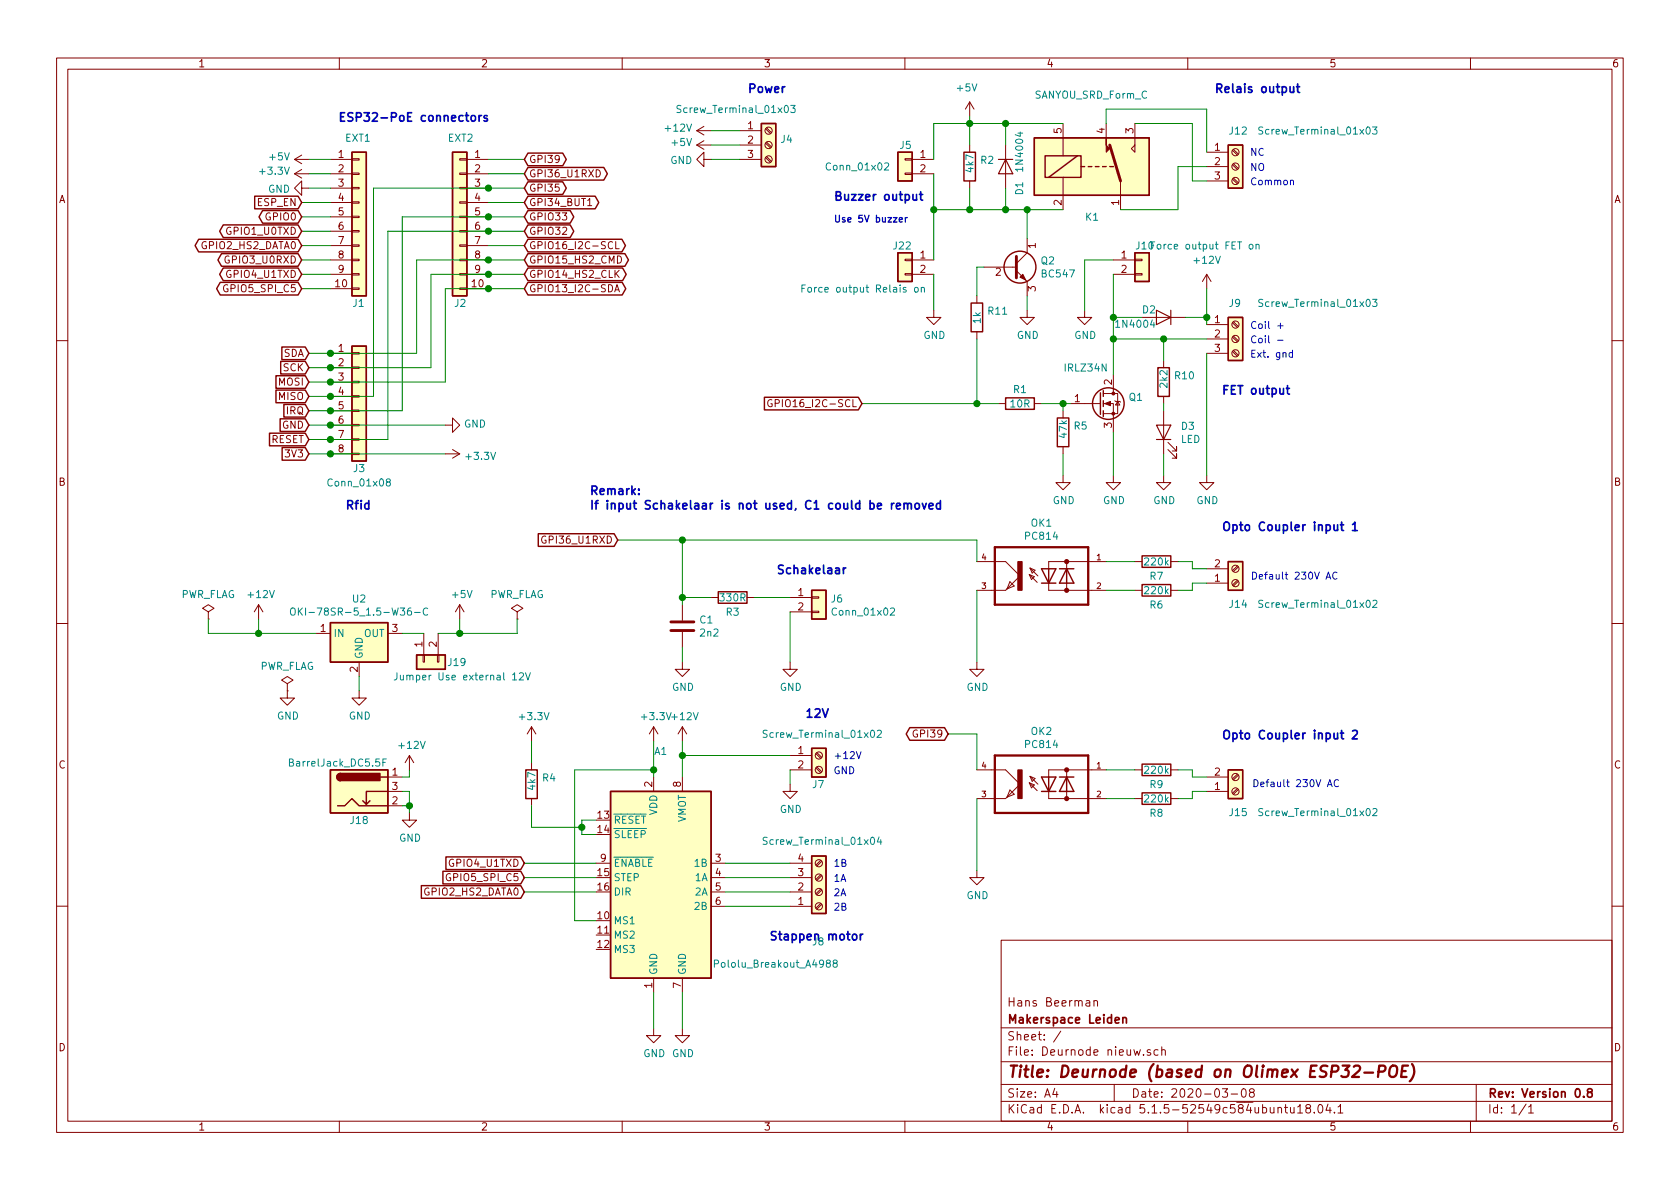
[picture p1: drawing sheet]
EESchema Schematic File Version 4
EELAYER 30 0
EELAYER END
$Descr A4 11693 8268
encoding utf-8
Sheet 1 1
Title "Deurnode (based on Olimex ESP32-POE)"
Date "2020-03-08"
Rev "Version 0.8"
Comp "Makerspace Leiden"
Comment1 "Hans Beerman"
Comment2 ""
Comment3 ""
Comment4 ""
$EndDescr
$Comp
L Connector_Generic:Conn_01x10 J1
U 1 1
P 2500 1500
F 0 "J1" H 2450 900 50  0000 L CNN
F 1 "EXT1" H 2400 2050 50  0000 L CNN
F 2 "Connector_PinSocket_2.54mm:PinSocket_1x10_P2.54mm_Vertical" H 2500 1500 50  0001 C CNN
F 3 "~" H 2500 1500 50  0001 C CNN
	1    2500 1500
	1    0    0    -1  
$EndComp
$Comp
L Connector_Generic:Conn_01x10 J2
U 1 1
P 3200 1500
F 0 "J2" H 3150 900 50  0000 L CNN
F 1 "EXT2" H 3100 2050 50  0000 L CNN
F 2 "Connector_PinSocket_2.54mm:PinSocket_1x10_P2.54mm_Vertical" H 3200 1500 50  0001 C CNN
F 3 "~" H 3200 1500 50  0001 C CNN
	1    3200 1500
	-1   0    0    -1  
$EndComp
Text GLabel 2100 1400 0    50   Input ~ 0
ESP_EN
$Comp
L power:+3.3V #PWR02
U 1 1
P 2150 1200
F 0 "#PWR02" H 2150 1050 50  0001 C CNN
F 1 "+3.3V" V 2165 1328 50  0000 L CNN
F 2 "" H 2150 1200 50  0001 C CNN
F 3 "" H 2150 1200 50  0001 C CNN
	1    2150 1200
	0    -1   -1   0   
$EndComp
$Comp
L power:+5V #PWR01
U 1 1
P 2150 1100
F 0 "#PWR01" H 2150 950 50  0001 C CNN
F 1 "+5V" V 2165 1228 50  0000 L CNN
F 2 "" H 2150 1100 50  0001 C CNN
F 3 "" H 2150 1100 50  0001 C CNN
	1    2150 1100
	0    -1   -1   0   
$EndComp
Text GLabel 2100 1700 0    50   BiDi ~ 0
GPIO2_HS2_DATA0
Text GLabel 2100 1600 0    50   BiDi ~ 0
GPIO1_U0TXD
Wire Wire Line
	2150 1100 2300 1100
Wire Wire Line
	2150 1200 2300 1200
Wire Wire Line
	2150 1300 2300 1300
Wire Wire Line
	2100 1400 2300 1400
Wire Wire Line
	2100 1600 2300 1600
Wire Wire Line
	2100 1700 2300 1700
Text GLabel 2100 1500 0    50   BiDi ~ 0
GPIO0
Wire Wire Line
	2100 1500 2300 1500
Text GLabel 2100 1800 0    50   BiDi ~ 0
GPIO3_U0RXD
Wire Wire Line
	2100 1800 2300 1800
Text GLabel 2100 1900 0    50   BiDi ~ 0
GPIO4_U1TXD
Wire Wire Line
	2100 1900 2300 1900
Text GLabel 2100 2000 0    50   BiDi ~ 0
GPIO5_SPI_C5
Wire Wire Line
	2100 2000 2300 2000
Text Notes 2350 850  0    59   ~ 12
ESP32-PoE connectors
Text GLabel 3650 1100 2    50   BiDi ~ 0
GPI39
Text GLabel 3650 1200 2    50   BiDi ~ 0
GPI36_U1RXD
Text GLabel 3650 1300 2    50   BiDi ~ 0
GPI35
Text GLabel 3650 1500 2    50   BiDi ~ 0
GPIO33
Text GLabel 3650 1600 2    50   BiDi ~ 0
GPIO32
Text GLabel 3650 1700 2    50   BiDi ~ 0
GPIO16_I2C-SCL
Text GLabel 3650 1800 2    50   BiDi ~ 0
GPIO15_HS2_CMD
Text GLabel 3650 1900 2    50   BiDi ~ 0
GPIO14_HS2_CLK
Text GLabel 3650 2000 2    50   BiDi ~ 0
GPIO13_I2C-SDA
$Comp
L Connector:Screw_Terminal_01x03 J4
U 1 1
P 5350 1000
F 0 "J4" H 5430 1042 50  0000 L CNN
F 1 "Screw_Terminal_01x03" H 4700 1250 50  0000 L CNN
F 2 "TerminalBlock_RND:TerminalBlock_RND_205-00288_1x03_P5.08mm_Horizontal" H 5350 1000 50  0001 C CNN
F 3 "~" H 5350 1000 50  0001 C CNN
	1    5350 1000
	1    0    0    -1  
$EndComp
Wire Wire Line
	4950 900  5150 900 
Wire Wire Line
	4950 1000 5150 1000
Wire Wire Line
	4950 1100 5150 1100
Text Notes 5200 650  0    59   ~ 12
Power
Text GLabel 3650 1400 2    50   BiDi ~ 0
GPI34_BUT1
Wire Wire Line
	3400 1100 3650 1100
Wire Wire Line
	3400 1200 3650 1200
Wire Wire Line
	3400 1300 3650 1300
Wire Wire Line
	3400 1400 3650 1400
Wire Wire Line
	3400 1500 3650 1500
Wire Wire Line
	3400 1600 3650 1600
Wire Wire Line
	3400 1700 3650 1700
Wire Wire Line
	3400 1800 3650 1800
Wire Wire Line
	3400 1900 3650 1900
Wire Wire Line
	3400 2000 3650 2000
$Comp
L Driver_Motor:Pololu_Breakout_A4988 A1
U 1 1
P 4550 6100
F 0 "A1" H 4600 6981 50  0000 C CNN
F 1 "Pololu_Breakout_A4988" H 5400 5500 50  0000 C CNN
F 2 "Module:Pololu_Breakout-16_15.2x20.3mm" H 4825 5350 50  0001 L CNN
F 3 "https://www.pololu.com/product/2980/pictures" H 4650 5800 50  0001 C CNN
	1    4550 6100
	1    0    0    -1  
$EndComp
$Comp
L Connector_Generic:Conn_01x08 J3
U 1 1
P 2500 2750
F 0 "J3" H 2500 2250 50  0000 C CNN
F 1 "Conn_01x08" H 2500 2150 50  0000 C CNN
F 2 "Connector_PinHeader_2.54mm:PinHeader_1x08_P2.54mm_Horizontal" H 2500 2750 50  0001 C CNN
F 3 "~" H 2500 2750 50  0001 C CNN
	1    2500 2750
	1    0    0    -1  
$EndComp
$Comp
L Connector_Generic:Conn_01x02 J6
U 1 1
P 5700 4150
F 0 "J6" H 5780 4142 50  0000 L CNN
F 1 "Conn_01x02" H 5780 4051 50  0000 L CNN
F 2 "Connector_PinHeader_2.54mm:PinHeader_1x02_P2.54mm_Vertical" H 5700 4150 50  0001 C CNN
F 3 "~" H 5700 4150 50  0001 C CNN
	1    5700 4150
	1    0    0    -1  
$EndComp
$Comp
L Connector:Screw_Terminal_01x04 J8
U 1 1
P 5700 6200
F 0 "J8" H 5650 6550 50  0000 L CNN
F 1 "Screw_Terminal_01x04" H 5300 5850 50  0000 L CNN
F 2 "TerminalBlock_RND:TerminalBlock_RND_205-00289_1x04_P5.08mm_Horizontal" H 5700 6200 50  0001 C CNN
F 3 "~" H 5700 6200 50  0001 C CNN
	1    5700 6200
	1    0    0    1   
$EndComp
$Comp
L Connector:Screw_Terminal_01x02 J7
U 1 1
P 5700 5250
F 0 "J7" H 5650 5050 50  0000 L CNN
F 1 "Screw_Terminal_01x02" H 5300 5400 50  0000 L CNN
F 2 "TerminalBlock_RND:TerminalBlock_RND_205-00287_1x02_P5.08mm_Horizontal" H 5700 5250 50  0001 C CNN
F 3 "~" H 5700 5250 50  0001 C CNN
	1    5700 5250
	1    0    0    -1  
$EndComp
Text GLabel 2150 2450 0    50   Input ~ 0
SDA
Text GLabel 2150 2550 0    50   Input ~ 0
SCK
Text GLabel 2150 2650 0    50   Input ~ 0
MOSI
Text GLabel 2150 2750 0    50   Input ~ 0
MISO
Text GLabel 2150 2850 0    50   Input ~ 0
IRQ
Text GLabel 2150 2950 0    50   Input ~ 0
GND
Text GLabel 2150 3050 0    50   Input ~ 0
RESET
Text GLabel 2150 3150 0    50   Input ~ 0
3V3
Wire Wire Line
	2300 2550 2150 2550
Wire Wire Line
	2300 2650 2150 2650
Wire Wire Line
	2150 2750 2300 2750
Wire Wire Line
	2300 2850 2150 2850
Wire Wire Line
	2150 2950 2300 2950
Wire Wire Line
	2300 3050 2150 3050
Wire Wire Line
	2150 3150 2300 3150
Wire Wire Line
	2150 2450 2300 2450
Wire Wire Line
	4550 6900 4550 7150
$Comp
L power:+12V #PWR09
U 1 1
P 4750 5150
F 0 "#PWR09" H 4750 5000 50  0001 C CNN
F 1 "+12V" H 4765 5323 50  0000 C CNN
F 2 "" H 4750 5150 50  0001 C CNN
F 3 "" H 4750 5150 50  0001 C CNN
	1    4750 5150
	1    0    0    -1  
$EndComp
Wire Wire Line
	2300 2950 3100 2950
Connection ~ 2300 2950
$Comp
L power:+3.3V #PWR05
U 1 1
P 3100 3150
F 0 "#PWR05" H 3100 3000 50  0001 C CNN
F 1 "+3.3V" V 3115 3278 50  0000 L CNN
F 2 "" H 3100 3150 50  0001 C CNN
F 3 "" H 3100 3150 50  0001 C CNN
	1    3100 3150
	0    1    1    0   
$EndComp
Connection ~ 2300 3150
Wire Wire Line
	4750 5400 4750 5250
$Comp
L power:+3.3V #PWR06
U 1 1
P 4550 5150
F 0 "#PWR06" H 4550 5000 50  0001 C CNN
F 1 "+3.3V" H 4565 5323 50  0000 C CNN
F 2 "" H 4550 5150 50  0001 C CNN
F 3 "" H 4550 5150 50  0001 C CNN
	1    4550 5150
	1    0    0    -1  
$EndComp
Wire Wire Line
	4550 5150 4550 5350
Wire Wire Line
	4750 6900 4750 7150
Wire Wire Line
	5050 6000 5500 6000
Wire Wire Line
	5050 6100 5500 6100
Wire Wire Line
	5050 6200 5500 6200
Wire Wire Line
	5050 6300 5500 6300
Wire Wire Line
	4000 5350 4550 5350
Connection ~ 4550 5350
Wire Wire Line
	4550 5350 4550 5400
Wire Wire Line
	4000 5350 4000 6400
Wire Wire Line
	4000 6400 4150 6400
$Comp
L Device:R R3
U 1 1
P 5100 4150
F 0 "R3" V 5200 4150 50  0000 C CNN
F 1 "330R" V 5100 4150 50  0000 C CNN
F 2 "Resistor_THT:R_Axial_DIN0207_L6.3mm_D2.5mm_P7.62mm_Horizontal" V 5030 4150 50  0001 C CNN
F 3 "~" H 5100 4150 50  0001 C CNN
	1    5100 4150
	0    1    1    0   
$EndComp
Wire Wire Line
	5250 4150 5500 4150
Wire Wire Line
	5500 4600 5500 4250
$Comp
L Device:C C1
U 1 1
P 4750 4350
F 0 "C1" H 4865 4396 50  0000 L CNN
F 1 "2n2" H 4865 4305 50  0000 L CNN
F 2 "Capacitor_THT:C_Disc_D5.1mm_W3.2mm_P5.00mm" H 4788 4200 50  0001 C CNN
F 3 "~" H 4750 4350 50  0001 C CNN
	1    4750 4350
	1    0    0    -1  
$EndComp
Wire Wire Line
	4750 4600 4750 4500
Wire Wire Line
	4750 4200 4750 4150
Wire Wire Line
	4750 4150 4950 4150
Text GLabel 3650 6000 0    50   Input ~ 0
GPIO4_U1TXD
Wire Wire Line
	3650 6000 4150 6000
Wire Wire Line
	4150 5700 4050 5700
Wire Wire Line
	4050 5700 4050 5750
Wire Wire Line
	4050 5800 4150 5800
Text GLabel 3650 6200 0    50   Input ~ 0
GPIO2_HS2_DATA0
Wire Wire Line
	3650 6200 4150 6200
Text GLabel 3650 6100 0    50   Input ~ 0
GPIO5_SPI_C5
Wire Wire Line
	3650 6100 4150 6100
Wire Wire Line
	5500 5350 5500 5450
Wire Wire Line
	5500 5250 4750 5250
Connection ~ 4750 5250
Wire Wire Line
	4750 5250 4750 5150
$Comp
L Device:R R1
U 1 1
P 7100 2800
F 0 "R1" V 7000 2800 50  0000 C CNN
F 1 "10R" V 7100 2800 50  0000 C CNN
F 2 "Resistor_THT:R_Axial_DIN0207_L6.3mm_D2.5mm_P7.62mm_Horizontal" V 7030 2800 50  0001 C CNN
F 3 "~" H 7100 2800 50  0001 C CNN
	1    7100 2800
	0    1    1    0   
$EndComp
Text GLabel 6000 2800 0    50   Input ~ 0
GPIO16_I2C-SCL
Wire Wire Line
	2300 3150 3100 3150
Text GLabel 4300 3750 0    50   Input ~ 0
GPI36_U1RXD
Wire Wire Line
	2300 2450 2900 2450
Wire Wire Line
	2900 2450 2900 1800
Wire Wire Line
	2900 1800 3400 1800
Connection ~ 2300 2450
Connection ~ 3400 1800
Wire Wire Line
	2300 2550 3000 2550
Wire Wire Line
	3000 2550 3000 1900
Wire Wire Line
	3000 1900 3400 1900
Connection ~ 2300 2550
Connection ~ 3400 1900
Wire Wire Line
	2300 2650 3100 2650
Wire Wire Line
	3100 2650 3100 2000
Wire Wire Line
	3100 2000 3400 2000
Connection ~ 2300 2650
Connection ~ 3400 2000
Wire Wire Line
	2300 2750 2600 2750
Wire Wire Line
	2600 2750 2600 1300
Wire Wire Line
	2600 1300 3400 1300
Connection ~ 2300 2750
Connection ~ 3400 1300
Wire Wire Line
	2300 2850 2800 2850
Wire Wire Line
	2800 2850 2800 1500
Wire Wire Line
	2800 1500 3400 1500
Connection ~ 2300 2850
Connection ~ 3400 1500
Wire Wire Line
	3400 1600 2700 1600
Wire Wire Line
	2700 1600 2700 3050
Wire Wire Line
	2700 3050 2300 3050
Connection ~ 3400 1600
Connection ~ 2300 3050
$Comp
L power:+5V #PWR014
U 1 1
P 4950 1000
F 0 "#PWR014" H 4950 850 50  0001 C CNN
F 1 "+5V" V 4965 1128 50  0000 L CNN
F 2 "" H 4950 1000 50  0001 C CNN
F 3 "" H 4950 1000 50  0001 C CNN
	1    4950 1000
	0    -1   -1   0   
$EndComp
$Comp
L power:+12V #PWR013
U 1 1
P 4950 900
F 0 "#PWR013" H 4950 750 50  0001 C CNN
F 1 "+12V" V 4965 1028 50  0000 L CNN
F 2 "" H 4950 900 50  0001 C CNN
F 3 "" H 4950 900 50  0001 C CNN
	1    4950 900 
	0    -1   -1   0   
$EndComp
Text Notes 2400 3550 0    59   ~ 12
Rfid
Text Notes 5800 1400 0    59   ~ 12
Buzzer output
Text Notes 5400 4000 0    59   ~ 12
Schakelaar
Text Notes 5350 6550 0    59   ~ 12
Stappen motor
$Comp
L power:GND #PWR0102
U 1 1
P 4950 1100
F 0 "#PWR0102" H 4950 850 50  0001 C CNN
F 1 "GND" V 4955 972 50  0000 R CNN
F 2 "" H 4950 1100 50  0001 C CNN
F 3 "" H 4950 1100 50  0001 C CNN
	1    4950 1100
	0    1    1    0   
$EndComp
$Comp
L power:GND #PWR0103
U 1 1
P 5500 4600
F 0 "#PWR0103" H 5500 4350 50  0001 C CNN
F 1 "GND" H 5505 4427 50  0000 C CNN
F 2 "" H 5500 4600 50  0001 C CNN
F 3 "" H 5500 4600 50  0001 C CNN
	1    5500 4600
	1    0    0    -1  
$EndComp
$Comp
L power:GND #PWR0104
U 1 1
P 4750 4600
F 0 "#PWR0104" H 4750 4350 50  0001 C CNN
F 1 "GND" H 4755 4427 50  0000 C CNN
F 2 "" H 4750 4600 50  0001 C CNN
F 3 "" H 4750 4600 50  0001 C CNN
	1    4750 4600
	1    0    0    -1  
$EndComp
$Comp
L power:GND #PWR0105
U 1 1
P 5500 5450
F 0 "#PWR0105" H 5500 5200 50  0001 C CNN
F 1 "GND" H 5505 5277 50  0000 C CNN
F 2 "" H 5500 5450 50  0001 C CNN
F 3 "" H 5500 5450 50  0001 C CNN
	1    5500 5450
	1    0    0    -1  
$EndComp
$Comp
L power:GND #PWR0106
U 1 1
P 4750 7150
F 0 "#PWR0106" H 4750 6900 50  0001 C CNN
F 1 "GND" H 4755 6977 50  0000 C CNN
F 2 "" H 4750 7150 50  0001 C CNN
F 3 "" H 4750 7150 50  0001 C CNN
	1    4750 7150
	1    0    0    -1  
$EndComp
$Comp
L power:GND #PWR0107
U 1 1
P 4550 7150
F 0 "#PWR0107" H 4550 6900 50  0001 C CNN
F 1 "GND" H 4555 6977 50  0000 C CNN
F 2 "" H 4550 7150 50  0001 C CNN
F 3 "" H 4550 7150 50  0001 C CNN
	1    4550 7150
	1    0    0    -1  
$EndComp
$Comp
L power:GND #PWR0108
U 1 1
P 2150 1300
F 0 "#PWR0108" H 2150 1050 50  0001 C CNN
F 1 "GND" V 2155 1172 50  0000 R CNN
F 2 "" H 2150 1300 50  0001 C CNN
F 3 "" H 2150 1300 50  0001 C CNN
	1    2150 1300
	0    1    1    0   
$EndComp
$Comp
L power:GND #PWR0109
U 1 1
P 3100 2950
F 0 "#PWR0109" H 3100 2700 50  0001 C CNN
F 1 "GND" V 3105 2822 50  0000 R CNN
F 2 "" H 3100 2950 50  0001 C CNN
F 3 "" H 3100 2950 50  0001 C CNN
	1    3100 2950
	0    -1   -1   0   
$EndComp
$Comp
L Connector:Screw_Terminal_01x03 J12
U 1 1
P 8600 1150
F 0 "J12" H 8550 1400 50  0000 L CNN
F 1 "Screw_Terminal_01x03" H 8750 1400 50  0000 L CNN
F 2 "TerminalBlock_RND:TerminalBlock_RND_205-00288_1x03_P5.08mm_Horizontal" H 8600 1150 50  0001 C CNN
F 3 "~" H 8600 1150 50  0001 C CNN
	1    8600 1150
	1    0    0    -1  
$EndComp
Wire Wire Line
	7700 850  7700 750 
Wire Wire Line
	7700 750  8400 750 
Wire Wire Line
	8400 750  8400 1050
Wire Wire Line
	6750 1000 6750 850 
$Comp
L power:+5V #PWR04
U 1 1
P 6750 800
F 0 "#PWR04" H 6750 650 50  0001 C CNN
F 1 "+5V" H 6650 1000 50  0000 L CNN
F 2 "" H 6750 800 50  0001 C CNN
F 3 "" H 6750 800 50  0001 C CNN
	1    6750 800 
	1    0    0    -1  
$EndComp
Wire Wire Line
	6750 800  6750 850 
Connection ~ 6750 850 
$Comp
L PC814:PC814 OK1
U 1 1
P 7300 4000
F 0 "OK1" H 7350 4370 50  0000 C CNN
F 1 "PC814" H 7350 4279 50  0000 C CNN
F 2 "PC814:DIL04" H 7300 4000 50  0001 L BNN
F 3 "" H 7300 4000 50  0001 L BNN
F 4 "unknown" H 7300 4000 50  0001 L BNN "Field4"
F 5 "9707662" H 7300 4000 50  0001 L BNN "Field5"
F 6 "" H 7300 4000 50  0001 L BNN "Field6"
	1    7300 4000
	-1   0    0    -1  
$EndComp
$Comp
L Connector:Screw_Terminal_01x02 J14
U 1 1
P 8600 4050
F 0 "J14" H 8550 4200 50  0000 L CNN
F 1 "Screw_Terminal_01x02" H 8750 4200 50  0000 L CNN
F 2 "TerminalBlock_RND:TerminalBlock_RND_205-00287_1x02_P5.08mm_Horizontal" H 8600 4050 50  0001 C CNN
F 3 "~" H 8600 4050 50  0001 C CNN
	1    8600 4050
	1    0    0    1   
$EndComp
$Comp
L Device:R R6
U 1 1
P 8050 4100
F 0 "R6" V 8150 4100 50  0000 C CNN
F 1 "220k" V 8050 4100 50  0000 C CNN
F 2 "Resistor_THT:R_Axial_DIN0207_L6.3mm_D2.5mm_P7.62mm_Horizontal" V 7980 4100 50  0001 C CNN
F 3 "~" H 8050 4100 50  0001 C CNN
	1    8050 4100
	0    1    1    0   
$EndComp
Wire Wire Line
	8200 4100 8300 4100
Wire Wire Line
	8300 4100 8300 4050
Wire Wire Line
	8300 4050 8400 4050
Wire Wire Line
	8200 3900 8300 3900
Wire Wire Line
	8300 3900 8300 3950
Wire Wire Line
	8300 3950 8400 3950
$Comp
L power:GND #PWR08
U 1 1
P 6800 4600
F 0 "#PWR08" H 6800 4350 50  0001 C CNN
F 1 "GND" H 6805 4427 50  0000 C CNN
F 2 "" H 6800 4600 50  0001 C CNN
F 3 "" H 6800 4600 50  0001 C CNN
	1    6800 4600
	1    0    0    -1  
$EndComp
Wire Wire Line
	6800 4100 6800 4600
$Comp
L PC814:PC814 OK2
U 1 1
P 7300 5450
F 0 "OK2" H 7350 5820 50  0000 C CNN
F 1 "PC814" H 7350 5729 50  0000 C CNN
F 2 "PC814:DIL04" H 7300 5450 50  0001 L BNN
F 3 "" H 7300 5450 50  0001 L BNN
F 4 "unknown" H 7300 5450 50  0001 L BNN "Field4"
F 5 "9707662" H 7300 5450 50  0001 L BNN "Field5"
F 6 "" H 7300 5450 50  0001 L BNN "Field6"
	1    7300 5450
	-1   0    0    -1  
$EndComp
$Comp
L Connector:Screw_Terminal_01x02 J15
U 1 1
P 8600 5500
F 0 "J15" H 8550 5650 50  0000 L CNN
F 1 "Screw_Terminal_01x02" H 8750 5650 50  0000 L CNN
F 2 "TerminalBlock_RND:TerminalBlock_RND_205-00287_1x02_P5.08mm_Horizontal" H 8600 5500 50  0001 C CNN
F 3 "~" H 8600 5500 50  0001 C CNN
	1    8600 5500
	1    0    0    1   
$EndComp
$Comp
L Device:R R8
U 1 1
P 8050 5550
F 0 "R8" V 8150 5550 50  0000 C CNN
F 1 "220k" V 8050 5550 50  0000 C CNN
F 2 "Resistor_THT:R_Axial_DIN0207_L6.3mm_D2.5mm_P7.62mm_Horizontal" V 7980 5550 50  0001 C CNN
F 3 "~" H 8050 5550 50  0001 C CNN
	1    8050 5550
	0    1    1    0   
$EndComp
$Comp
L Device:R R9
U 1 1
P 8050 5350
F 0 "R9" V 8150 5350 50  0000 C CNN
F 1 "220k" V 8050 5350 50  0000 C CNN
F 2 "Resistor_THT:R_Axial_DIN0207_L6.3mm_D2.5mm_P7.62mm_Horizontal" V 7980 5350 50  0001 C CNN
F 3 "~" H 8050 5350 50  0001 C CNN
	1    8050 5350
	0    1    1    0   
$EndComp
Wire Wire Line
	8200 5550 8300 5550
Wire Wire Line
	8300 5550 8300 5500
Wire Wire Line
	8300 5500 8400 5500
Wire Wire Line
	8200 5350 8300 5350
Wire Wire Line
	8300 5350 8300 5400
Wire Wire Line
	8300 5400 8400 5400
$Comp
L power:GND #PWR010
U 1 1
P 6800 6050
F 0 "#PWR010" H 6800 5800 50  0001 C CNN
F 1 "GND" H 6805 5877 50  0000 C CNN
F 2 "" H 6800 6050 50  0001 C CNN
F 3 "" H 6800 6050 50  0001 C CNN
	1    6800 6050
	1    0    0    -1  
$EndComp
Wire Wire Line
	6800 5550 6800 6050
Wire Wire Line
	6800 5100 6800 5350
Text GLabel 6600 5100 0    50   BiDi ~ 0
GPI39
Wire Wire Line
	6600 5100 6800 5100
Text Notes 8500 3700 0    59   ~ 12
Opto Coupler input 1
Text Notes 8450 650  0    59   ~ 12
Relais output
Text Notes 8500 5150 0    59   ~ 12
Opto Coupler input 2
$Comp
L Connector_Generic:Conn_01x02 J5
U 1 1
P 6300 1100
F 0 "J5" H 6250 1200 50  0000 L CNN
F 1 "Conn_01x02" H 6400 1050 50  0000 L CNN
F 2 "Connector_PinHeader_2.54mm:PinHeader_1x02_P2.54mm_Vertical" H 6300 1100 50  0001 C CNN
F 3 "~" H 6300 1100 50  0001 C CNN
	1    6300 1100
	-1   0    0    -1  
$EndComp
$Comp
L Device:R R5
U 1 1
P 7400 3000
F 0 "R5" H 7470 3046 50  0000 L CNN
F 1 "47k" V 7400 2950 50  0000 L CNN
F 2 "Resistor_THT:R_Axial_DIN0207_L6.3mm_D2.5mm_P7.62mm_Horizontal" V 7330 3000 50  0001 C CNN
F 3 "~" H 7400 3000 50  0001 C CNN
	1    7400 3000
	1    0    0    -1  
$EndComp
$Comp
L power:GND #PWR07
U 1 1
P 7400 3300
F 0 "#PWR07" H 7400 3050 50  0001 C CNN
F 1 "GND" H 7405 3127 50  0000 C CNN
F 2 "" H 7400 3300 50  0001 C CNN
F 3 "" H 7400 3300 50  0001 C CNN
	1    7400 3300
	1    0    0    -1  
$EndComp
$Comp
L Device:LED D3
U 1 1
P 8100 3000
F 0 "D3" V 8139 2883 50  0000 R CNN
F 1 "LED" V 8048 2883 50  0000 R CNN
F 2 "LED_THT:LED_D3.0mm" H 8100 3000 50  0001 C CNN
F 3 "~" H 8100 3000 50  0001 C CNN
	1    8100 3000
	0    -1   -1   0   
$EndComp
$Comp
L Device:R R10
U 1 1
P 8100 2650
F 0 "R10" H 8170 2696 50  0000 L CNN
F 1 "2k2" V 8100 2600 50  0000 L CNN
F 2 "Resistor_THT:R_Axial_DIN0207_L6.3mm_D2.5mm_P7.62mm_Horizontal" V 8030 2650 50  0001 C CNN
F 3 "~" H 8100 2650 50  0001 C CNN
	1    8100 2650
	1    0    0    -1  
$EndComp
Wire Wire Line
	8100 2800 8100 2850
Wire Wire Line
	7750 2350 8100 2350
Connection ~ 7750 2350
Wire Wire Line
	7750 2350 7750 2600
Wire Wire Line
	8100 2500 8100 2350
Connection ~ 8100 2350
Wire Wire Line
	8100 2350 8400 2350
Text Notes 5600 5000 0    59   ~ 12
12V
Text Notes 8500 2750 0    59   ~ 12
FET output
$Comp
L Converter_DCDC:OKI-78SR-5_1.5-W36-C U2
U 1 1
P 2500 4400
F 0 "U2" H 2500 4642 50  0000 C CNN
F 1 "OKI-78SR-5_1.5-W36-C" H 2500 4551 50  0000 C CNN
F 2 "Converter_DCDC:Converter_DCDC_muRata_OKI-78SR_Vertical" H 2550 4150 50  0001 L CIN
F 3 "https://power.murata.com/data/power/oki-78sr.pdf" H 2500 4400 50  0001 C CNN
	1    2500 4400
	1    0    0    -1  
$EndComp
$Comp
L power:GND #PWR021
U 1 1
P 2500 4800
F 0 "#PWR021" H 2500 4550 50  0001 C CNN
F 1 "GND" H 2505 4627 50  0000 C CNN
F 2 "" H 2500 4800 50  0001 C CNN
F 3 "" H 2500 4800 50  0001 C CNN
	1    2500 4800
	1    0    0    -1  
$EndComp
$Comp
L power:+12V #PWR020
U 1 1
P 1800 4300
F 0 "#PWR020" H 1800 4150 50  0001 C CNN
F 1 "+12V" H 1815 4473 50  0000 C CNN
F 2 "" H 1800 4300 50  0001 C CNN
F 3 "" H 1800 4300 50  0001 C CNN
	1    1800 4300
	1    0    0    -1  
$EndComp
Wire Wire Line
	1800 4300 1800 4400
Wire Wire Line
	1800 4400 2200 4400
Wire Wire Line
	2500 4700 2500 4800
$Comp
L power:PWR_FLAG #FLG01
U 1 1
P 1450 4300
F 0 "#FLG01" H 1450 4375 50  0001 C CNN
F 1 "PWR_FLAG" H 1450 4473 50  0000 C CNN
F 2 "" H 1450 4300 50  0001 C CNN
F 3 "~" H 1450 4300 50  0001 C CNN
	1    1450 4300
	1    0    0    -1  
$EndComp
Wire Wire Line
	1450 4300 1450 4400
Wire Wire Line
	1450 4400 1800 4400
Connection ~ 1800 4400
$Comp
L power:PWR_FLAG #FLG03
U 1 1
P 3600 4300
F 0 "#FLG03" H 3600 4375 50  0001 C CNN
F 1 "PWR_FLAG" H 3600 4473 50  0000 C CNN
F 2 "" H 3600 4300 50  0001 C CNN
F 3 "~" H 3600 4300 50  0001 C CNN
	1    3600 4300
	1    0    0    -1  
$EndComp
$Comp
L power:+5V #PWR023
U 1 1
P 3200 4300
F 0 "#PWR023" H 3200 4150 50  0001 C CNN
F 1 "+5V" H 3215 4473 50  0000 C CNN
F 2 "" H 3200 4300 50  0001 C CNN
F 3 "" H 3200 4300 50  0001 C CNN
	1    3200 4300
	1    0    0    -1  
$EndComp
Wire Wire Line
	3200 4300 3200 4400
Wire Wire Line
	3200 4400 3600 4400
Wire Wire Line
	3600 4400 3600 4300
$Comp
L power:PWR_FLAG #FLG02
U 1 1
P 2000 4800
F 0 "#FLG02" H 2000 4875 50  0001 C CNN
F 1 "PWR_FLAG" H 2000 4973 50  0000 C CNN
F 2 "" H 2000 4800 50  0001 C CNN
F 3 "~" H 2000 4800 50  0001 C CNN
	1    2000 4800
	1    0    0    -1  
$EndComp
$Comp
L power:GND #PWR022
U 1 1
P 2000 4800
F 0 "#PWR022" H 2000 4550 50  0001 C CNN
F 1 "GND" H 2005 4627 50  0000 C CNN
F 2 "" H 2000 4800 50  0001 C CNN
F 3 "" H 2000 4800 50  0001 C CNN
	1    2000 4800
	1    0    0    -1  
$EndComp
$Comp
L power:+12V #PWR024
U 1 1
P 2850 5350
F 0 "#PWR024" H 2850 5200 50  0001 C CNN
F 1 "+12V" H 2865 5523 50  0000 C CNN
F 2 "" H 2850 5350 50  0001 C CNN
F 3 "" H 2850 5350 50  0001 C CNN
	1    2850 5350
	1    0    0    -1  
$EndComp
$Comp
L power:GND #PWR025
U 1 1
P 2850 5650
F 0 "#PWR025" H 2850 5400 50  0001 C CNN
F 1 "GND" H 2855 5477 50  0000 C CNN
F 2 "" H 2850 5650 50  0001 C CNN
F 3 "" H 2850 5650 50  0001 C CNN
	1    2850 5650
	1    0    0    -1  
$EndComp
Wire Wire Line
	2800 5400 2850 5400
Wire Wire Line
	2850 5400 2850 5350
Wire Wire Line
	2800 5600 2850 5600
Wire Wire Line
	2850 5600 2850 5650
$Comp
L Connector_Generic:Conn_01x02 J19
U 1 1
P 2950 4600
F 0 "J19" V 2950 4300 50  0000 L CNN
F 1 "Jumper Use external 12V" V 3050 3850 50  0000 L CNN
F 2 "Connector_PinHeader_2.54mm:PinHeader_1x02_P2.54mm_Vertical" H 2950 4600 50  0001 C CNN
F 3 "~" H 2950 4600 50  0001 C CNN
	1    2950 4600
	0    -1   1    0   
$EndComp
Wire Wire Line
	2800 4400 2950 4400
Wire Wire Line
	3050 4400 3200 4400
Connection ~ 3200 4400
$Comp
L Diode:1N4004 D2
U 1 1
P 8100 2200
F 0 "D2" H 8150 2150 50  0000 L CNN
F 1 "1N4004" H 8150 2250 50  0000 L CNN
F 2 "Diode_THT:D_DO-41_SOD81_P10.16mm_Horizontal" H 8100 2025 50  0001 C CNN
F 3 "http://www.vishay.com/docs/88503/1n4001.pdf" H 8100 2200 50  0001 C CNN
	1    8100 2200
	-1   0    0    1   
$EndComp
Wire Wire Line
	7950 2200 7750 2200
Wire Wire Line
	7750 2200 7750 2350
Text Notes 8700 2290 0    49   ~ 0
Coil +
Text Notes 8700 2390 0    49   ~ 0
Coil -
Text Notes 8700 2490 0    49   ~ 0
Ext. gnd
Wire Wire Line
	7400 2850 7400 2800
Wire Wire Line
	7400 2800 7450 2800
Text Notes 5800 6035 0    49   ~ 0
1B
Text Notes 5800 6140 0    49   ~ 0
1A
Text Notes 5800 6240 0    49   ~ 0
2A
Text Notes 5800 6340 0    49   ~ 0
2B
Text Notes 5800 5285 0    49   ~ 0
+12V
Text Notes 5800 5390 0    49   ~ 0
GND
Text Notes 8700 1085 0    49   ~ 0
NC
Text Notes 8700 1190 0    49   ~ 0
NO
Text Notes 8700 1290 0    49   ~ 0
Common
Text Notes 8705 4035 0    49   ~ 0
Default 230V AC
Text Notes 8715 5480 0    49   ~ 0
Default 230V AC
$Comp
L power:GND #PWR0110
U 1 1
P 6500 2150
F 0 "#PWR0110" H 6500 1900 50  0001 C CNN
F 1 "GND" H 6505 1977 50  0000 C CNN
F 2 "" H 6500 2150 50  0001 C CNN
F 3 "" H 6500 2150 50  0001 C CNN
	1    6500 2150
	1    0    0    -1  
$EndComp
Wire Wire Line
	6500 2150 6500 1900
$Comp
L Connector:Barrel_Jack_Switch J18
U 1 1
P 2500 5500
F 0 "J18" H 2500 5300 50  0000 C CNN
F 1 "BarrelJack_DC5.5F" H 2350 5700 50  0000 C CNN
F 2 "Footprints:BarrelJack_DC5.5F" H 2550 5460 50  0001 C CNN
F 3 "~" H 2550 5460 50  0001 C CNN
	1    2500 5500
	1    0    0    -1  
$EndComp
Wire Wire Line
	2800 5500 2850 5500
Wire Wire Line
	2850 5500 2850 5600
Connection ~ 2850 5600
Wire Wire Line
	4300 3750 4750 3750
Wire Wire Line
	6800 3750 6800 3900
Wire Wire Line
	4750 4150 4750 3750
Connection ~ 4750 4150
Connection ~ 4750 3750
Wire Wire Line
	4750 3750 6800 3750
$Comp
L Device:R R4
U 1 1
P 3700 5450
F 0 "R4" H 3770 5496 50  0000 L CNN
F 1 "4k7" V 3700 5400 50  0000 L CNN
F 2 "Resistor_THT:R_Axial_DIN0207_L6.3mm_D2.5mm_P7.62mm_Horizontal" V 3630 5450 50  0001 C CNN
F 3 "~" H 3700 5450 50  0001 C CNN
	1    3700 5450
	1    0    0    -1  
$EndComp
$Comp
L power:+3.3V #PWR03
U 1 1
P 3700 5150
F 0 "#PWR03" H 3700 5000 50  0001 C CNN
F 1 "+3.3V" H 3715 5323 50  0000 C CNN
F 2 "" H 3700 5150 50  0001 C CNN
F 3 "" H 3700 5150 50  0001 C CNN
	1    3700 5150
	1    0    0    -1  
$EndComp
Wire Wire Line
	3700 5150 3700 5300
Wire Wire Line
	3700 5600 3700 5750
Wire Wire Line
	3700 5750 4050 5750
Connection ~ 4050 5750
Wire Wire Line
	4050 5750 4050 5800
$Comp
L power:GND #PWR012
U 1 1
P 7750 3300
F 0 "#PWR012" H 7750 3050 50  0001 C CNN
F 1 "GND" H 7755 3127 50  0000 C CNN
F 2 "" H 7750 3300 50  0001 C CNN
F 3 "" H 7750 3300 50  0001 C CNN
	1    7750 3300
	1    0    0    -1  
$EndComp
$Comp
L power:GND #PWR015
U 1 1
P 8100 3300
F 0 "#PWR015" H 8100 3050 50  0001 C CNN
F 1 "GND" H 8105 3127 50  0000 C CNN
F 2 "" H 8100 3300 50  0001 C CNN
F 3 "" H 8100 3300 50  0001 C CNN
	1    8100 3300
	1    0    0    -1  
$EndComp
$Comp
L power:GND #PWR017
U 1 1
P 8400 3300
F 0 "#PWR017" H 8400 3050 50  0001 C CNN
F 1 "GND" H 8405 3127 50  0000 C CNN
F 2 "" H 8400 3300 50  0001 C CNN
F 3 "" H 8400 3300 50  0001 C CNN
	1    8400 3300
	1    0    0    -1  
$EndComp
Wire Wire Line
	7400 3150 7400 3300
Wire Wire Line
	7750 3000 7750 3300
Wire Wire Line
	8100 3150 8100 3300
Wire Wire Line
	8400 2450 8400 3300
$Comp
L Connector:Screw_Terminal_01x03 J9
U 1 1
P 8600 2350
F 0 "J9" H 8550 2600 50  0000 L CNN
F 1 "Screw_Terminal_01x03" H 8750 2600 50  0000 L CNN
F 2 "TerminalBlock_RND:TerminalBlock_RND_205-00288_1x03_P5.08mm_Horizontal" H 8600 2350 50  0001 C CNN
F 3 "~" H 8600 2350 50  0001 C CNN
	1    8600 2350
	1    0    0    -1  
$EndComp
$Comp
L Connector_Generic:Conn_01x02 J22
U 1 1
P 6300 1800
F 0 "J22" H 6250 1900 50  0000 L CNN
F 1 "Force output Relais on" H 6150 1600 50  0000 L CNN
F 2 "Connector_PinHeader_2.54mm:PinHeader_1x02_P2.54mm_Vertical" H 6300 1800 50  0001 C CNN
F 3 "~" H 6300 1800 50  0001 C CNN
	1    6300 1800
	-1   0    0    -1  
$EndComp
$Comp
L power:+12V #PWR016
U 1 1
P 8400 2000
F 0 "#PWR016" H 8400 1850 50  0001 C CNN
F 1 "+12V" H 8400 2200 50  0000 C CNN
F 2 "" H 8400 2000 50  0001 C CNN
F 3 "" H 8400 2000 50  0001 C CNN
	1    8400 2000
	1    0    0    -1  
$EndComp
Wire Wire Line
	8400 2000 8400 2200
Wire Wire Line
	8250 2200 8400 2200
Connection ~ 8400 2200
Wire Wire Line
	8400 2200 8400 2250
Wire Wire Line
	7250 2800 7400 2800
Connection ~ 7400 2800
Wire Wire Line
	6500 1100 6500 850 
Wire Wire Line
	6500 850  6750 850 
Wire Wire Line
	6500 1200 6500 1450
Text Notes 5800 1550 0    47   ~ 9
Use 5V buzzer
$Comp
L Transistor_FET:IRLZ34N Q1
U 1 1
P 7650 2800
F 0 "Q1" H 7854 2846 50  0000 L CNN
F 1 "IRLZ34N" H 7400 3050 50  0000 L CNN
F 2 "Package_TO_SOT_THT:TO-220-3_Vertical" H 7900 2725 50  0001 L CIN
F 3 "http://www.infineon.com/dgdl/irlz34npbf.pdf?fileId=5546d462533600a40153567206892720" H 7650 2800 50  0001 L CNN
	1    7650 2800
	1    0    0    -1  
$EndComp
$Comp
L Diode:1N4004 D1
U 1 1
P 7000 1150
F 0 "D1" H 7100 1250 50  0000 L CNN
F 1 "1N4004" H 6750 1250 50  0000 L CNN
F 2 "Diode_THT:D_DO-41_SOD81_P10.16mm_Horizontal" H 7000 975 50  0001 C CNN
F 3 "http://www.vishay.com/docs/88503/1n4001.pdf" H 7000 1150 50  0001 C CNN
	1    7000 1150
	0    1    1    0   
$EndComp
Wire Wire Line
	6500 1450 6750 1450
Wire Wire Line
	6750 1300 6750 1450
Connection ~ 6750 1450
Wire Wire Line
	6500 1800 6500 1450
Connection ~ 6500 1450
Text Notes 4100 3550 0    59   ~ 12
Remark:\nIf input Schakelaar is not used, C1 could be removed
Wire Wire Line
	7800 1450 8200 1450
Wire Wire Line
	8200 1450 8200 1150
Wire Wire Line
	8200 1150 8400 1150
Wire Wire Line
	7900 850  8300 850 
Wire Wire Line
	8300 850  8300 1250
Wire Wire Line
	8300 1250 8400 1250
$Comp
L Relay:SANYOU_SRD_Form_C K1
U 1 1
P 7600 1150
F 0 "K1" H 7550 800 50  0000 L CNN
F 1 "SANYOU_SRD_Form_C" H 7200 1650 50  0000 L CNN
F 2 "Relay_THT:Relay_SPDT_SANYOU_SRD_Series_Form_C" H 8050 1100 50  0001 L CNN
F 3 "http://www.sanyourelay.ca/public/products/pdf/SRD.pdf" H 7600 1150 50  0001 C CNN
	1    7600 1150
	1    0    0    -1  
$EndComp
$Comp
L Transistor_BJT:BC547 Q2
U 1 1
P 7050 1850
F 0 "Q2" H 7241 1896 50  0000 L CNN
F 1 "BC547" H 7241 1805 50  0000 L CNN
F 2 "Package_TO_SOT_THT:TO-92_Inline" H 7250 1775 50  0001 L CIN
F 3 "http://www.fairchildsemi.com/ds/BC/BC547.pdf" H 7050 1850 50  0001 L CNN
	1    7050 1850
	1    0    0    -1  
$EndComp
$Comp
L power:GND #PWR011
U 1 1
P 7150 2150
F 0 "#PWR011" H 7150 1900 50  0001 C CNN
F 1 "GND" H 7155 1977 50  0000 C CNN
F 2 "" H 7150 2150 50  0001 C CNN
F 3 "" H 7150 2150 50  0001 C CNN
	1    7150 2150
	1    0    0    -1  
$EndComp
Wire Wire Line
	7150 2150 7150 2050
Wire Wire Line
	6950 2800 6800 2800
$Comp
L Device:R R11
U 1 1
P 6800 2200
F 0 "R11" H 6870 2246 50  0000 L CNN
F 1 "1k" V 6800 2150 50  0000 L CNN
F 2 "Resistor_THT:R_Axial_DIN0207_L6.3mm_D2.5mm_P7.62mm_Horizontal" V 6730 2200 50  0001 C CNN
F 3 "~" H 6800 2200 50  0001 C CNN
	1    6800 2200
	1    0    0    -1  
$EndComp
Wire Wire Line
	6800 2350 6800 2800
Connection ~ 6800 2800
Wire Wire Line
	6800 2800 6000 2800
Wire Wire Line
	6800 2050 6800 1850
Wire Wire Line
	6800 1850 6850 1850
$Comp
L Connector_Generic:Conn_01x02 J10
U 1 1
P 7950 1800
F 0 "J10" H 7900 1900 50  0000 L CNN
F 1 "Force output FET on" H 8000 1900 50  0000 L CNN
F 2 "Connector_PinHeader_2.54mm:PinHeader_1x02_P2.54mm_Vertical" H 7950 1800 50  0001 C CNN
F 3 "~" H 7950 1800 50  0001 C CNN
	1    7950 1800
	1    0    0    -1  
$EndComp
Wire Wire Line
	7150 1650 7150 1450
Connection ~ 7150 1450
Wire Wire Line
	7150 1450 7400 1450
Wire Wire Line
	7750 1900 7750 2200
Connection ~ 7750 2200
$Comp
L power:GND #PWR018
U 1 1
P 7550 2150
F 0 "#PWR018" H 7550 1900 50  0001 C CNN
F 1 "GND" H 7555 1977 50  0000 C CNN
F 2 "" H 7550 2150 50  0001 C CNN
F 3 "" H 7550 2150 50  0001 C CNN
	1    7550 2150
	1    0    0    -1  
$EndComp
Wire Wire Line
	7550 2150 7550 1800
Wire Wire Line
	7550 1800 7750 1800
Wire Wire Line
	6750 850  7000 850 
Wire Wire Line
	6750 1450 7000 1450
Wire Wire Line
	7000 1300 7000 1450
Connection ~ 7000 1450
Wire Wire Line
	7000 1450 7150 1450
Wire Wire Line
	7000 1000 7000 850 
Connection ~ 7000 850 
Wire Wire Line
	7000 850  7400 850 
$Comp
L Device:R R2
U 1 1
P 6750 1150
F 0 "R2" H 6820 1196 50  0000 L CNN
F 1 "4k7" V 6750 1100 50  0000 L CNN
F 2 "Resistor_THT:R_Axial_DIN0207_L6.3mm_D2.5mm_P7.62mm_Horizontal" V 6680 1150 50  0001 C CNN
F 3 "~" H 6750 1150 50  0001 C CNN
	1    6750 1150
	1    0    0    -1  
$EndComp
$Comp
L Device:R R7
U 1 1
P 8050 3900
F 0 "R7" V 8150 3900 50  0000 C CNN
F 1 "220k" V 8050 3900 50  0000 C CNN
F 2 "Resistor_THT:R_Axial_DIN0207_L6.3mm_D2.5mm_P7.62mm_Horizontal" V 7980 3900 50  0001 C CNN
F 3 "~" H 8050 3900 50  0001 C CNN
	1    8050 3900
	0    1    1    0   
$EndComp
Wire Wire Line
	7700 5550 7900 5550
Wire Wire Line
	7700 5350 7900 5350
Wire Wire Line
	7700 3900 7900 3900
Wire Wire Line
	7900 4100 7700 4100
$EndSCHEMATC
